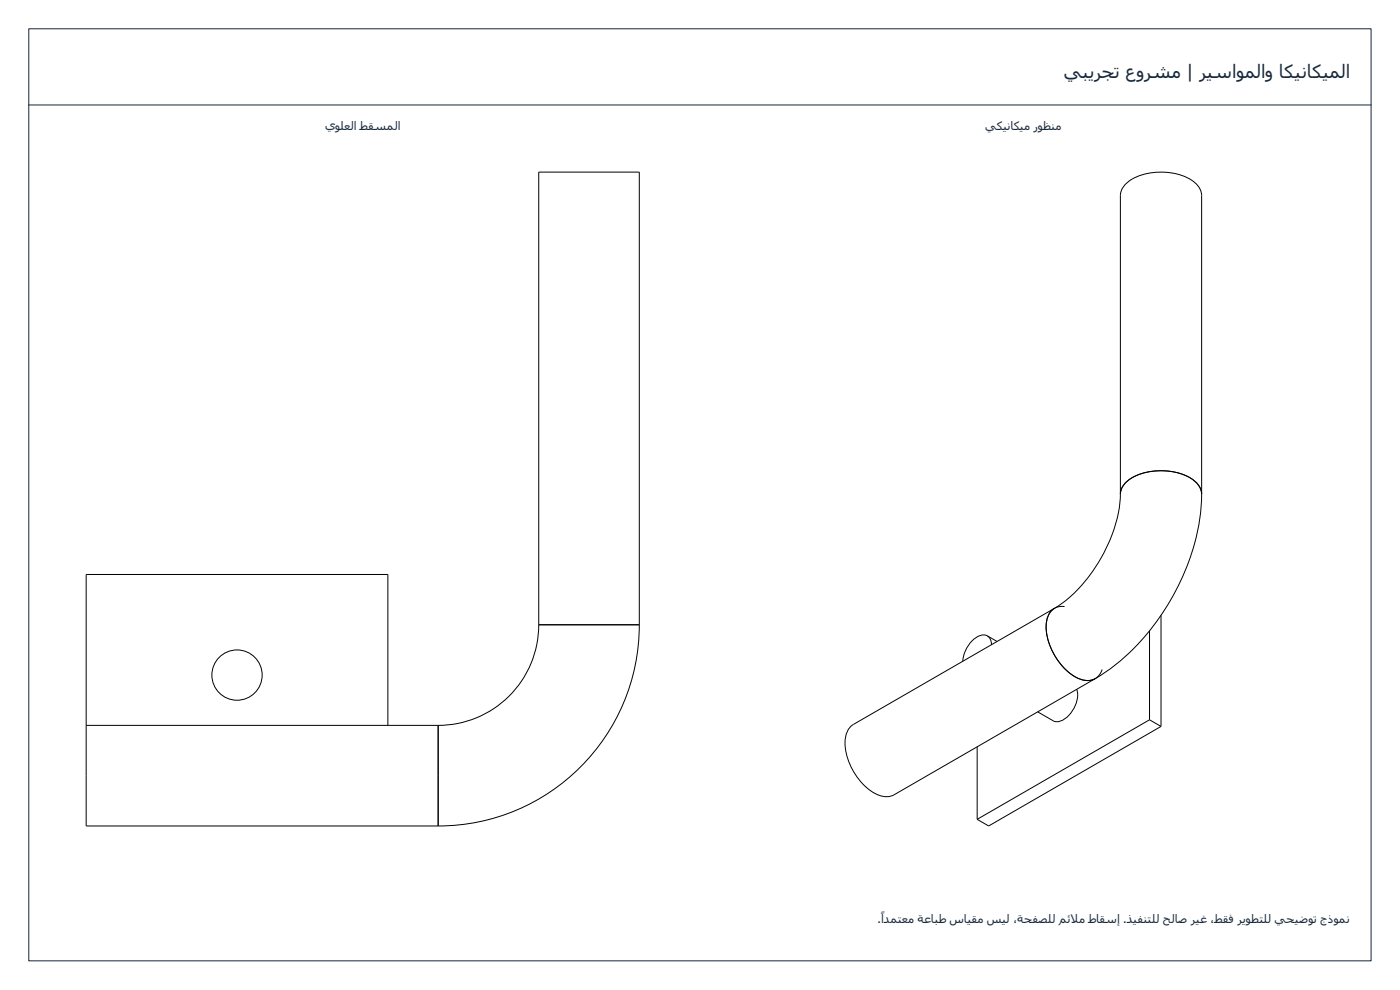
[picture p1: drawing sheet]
<svg xmlns="http://www.w3.org/2000/svg" width="420mm" height="297mm" viewBox="0 0 420 297" stroke-linecap="round" stroke-linejoin="round" font-family="sans-serif">
<path d="M8.6 8.6h402.9v279.7h-402.9zM8.6 31.5h402.9" fill="none" stroke="#16283b" stroke-width=".3"/>
<g fill="none" stroke="#000" stroke-width=".3">
<path d="M336.2 148.3a45.6 45.6 0 0 1-11.9 27.7l-4.1 3.9-3.7 2.6M336.2 148.3a6.4 6.4 0 0 1 4.2-5.3 18.5 18.5 0 0 1 18.2 1.4l1.1 1.2a4.6 4.6 0 0 1 .9 2.7M336.2 148.3v-89.6a7.1 7.1 0 0 1 5.5-5.9 18.8 18.8 0 0 1 16.5 1.7 5.5 5.5 0 0 1 2.4 4.2v89.6M336.2 148.3a7.1 7.1 0 0 1 5.5-5.9 18.8 18.8 0 0 1 16.5 1.7 5.5 5.5 0 0 1 2.4 4.2M360.6 148.3a69.1 69.1 0 0 1-17.3 43 59 59 0 0 1-14.6 12.3M161.7 187.5a30.2 30.2 0 0 1-30.2 30.1M161.7 187.5h30.2M161.7 187.5v-135.9h30.2v135.9M191.9 187.5a60.4 60.4 0 0 1-60.4 60.3M296.3 190.8l.9 1 .4 1.6M296.3 190.8a4.1 4.1 0 0 0-4.6 1.6 9.7 9.7 0 0 0-2.8 6M296.3 190.8l2.9 1.7"/>
<path d="M316.5 182.5a7.1 7.1 0 0 0-2.4 7.7 18.8 18.8 0 0 0 9.7 13.4 5.5 5.5 0 0 0 4.9 0M316.5 182.5l-60.4 34.9a7.1 7.1 0 0 0-2.3 7.6 18.8 18.8 0 0 0 9.7 13.5 5.5 5.5 0 0 0 4.8 0l60.4-34.9M316.5 182.5a6.4 6.4 0 0 0-2.5 6.3 18.5 18.5 0 0 0 10.3 15l1.6 .4a4.6 4.6 0 0 0 2.8-.6M319.5 182h-1.6l-1.4 .5M345 189.3v26.7M348.4 184.6v33.4M25.9 217.6v30.2h105.6M25.9 217.6h105.6M25.9 217.6v-45.2h90.5v45.2M131.5 217.6v30.2M323.1 206.8a8.4 8.4 0 0 1-5.4 9.7l-1.6-.2-4.7-2.7M330.8 200.9l-.9 1.6-1.2 1.1"/>
<path d="M345 216l3.4 2M345 216l-51.7 29.8M348.4 218l-51.7 29.8-3.4-2M293.3 224.1v21.7"/>
<circle cx="71.1" cy="202.6" r="7.5"/>
</g>
<text font-size="5.6" fill="#16283b" x="319.3" y="23.5">يبيرجت عورشم | ریساوملاو اكیناكیملا</text>
<g font-size="3.6" fill="#16283b">
<text x="97.6" y="38.9">يولعلا طقسملا</text>
<text x="295.7" y="38.9">يكیناكیم روظنم</text>
<text x="263.4" y="277">.ادمتعم ةعابط سایقم سیل ،ةحفصلل مئلم طاقسإ .ذیفنتلل حلاص ریغ ،طقف ريوطتلل يحیضوت جذومن</text>
<text x="264.4" y="276">ً</text>
<text x="321.3" y="277">ا</text>
</g>
</svg>
